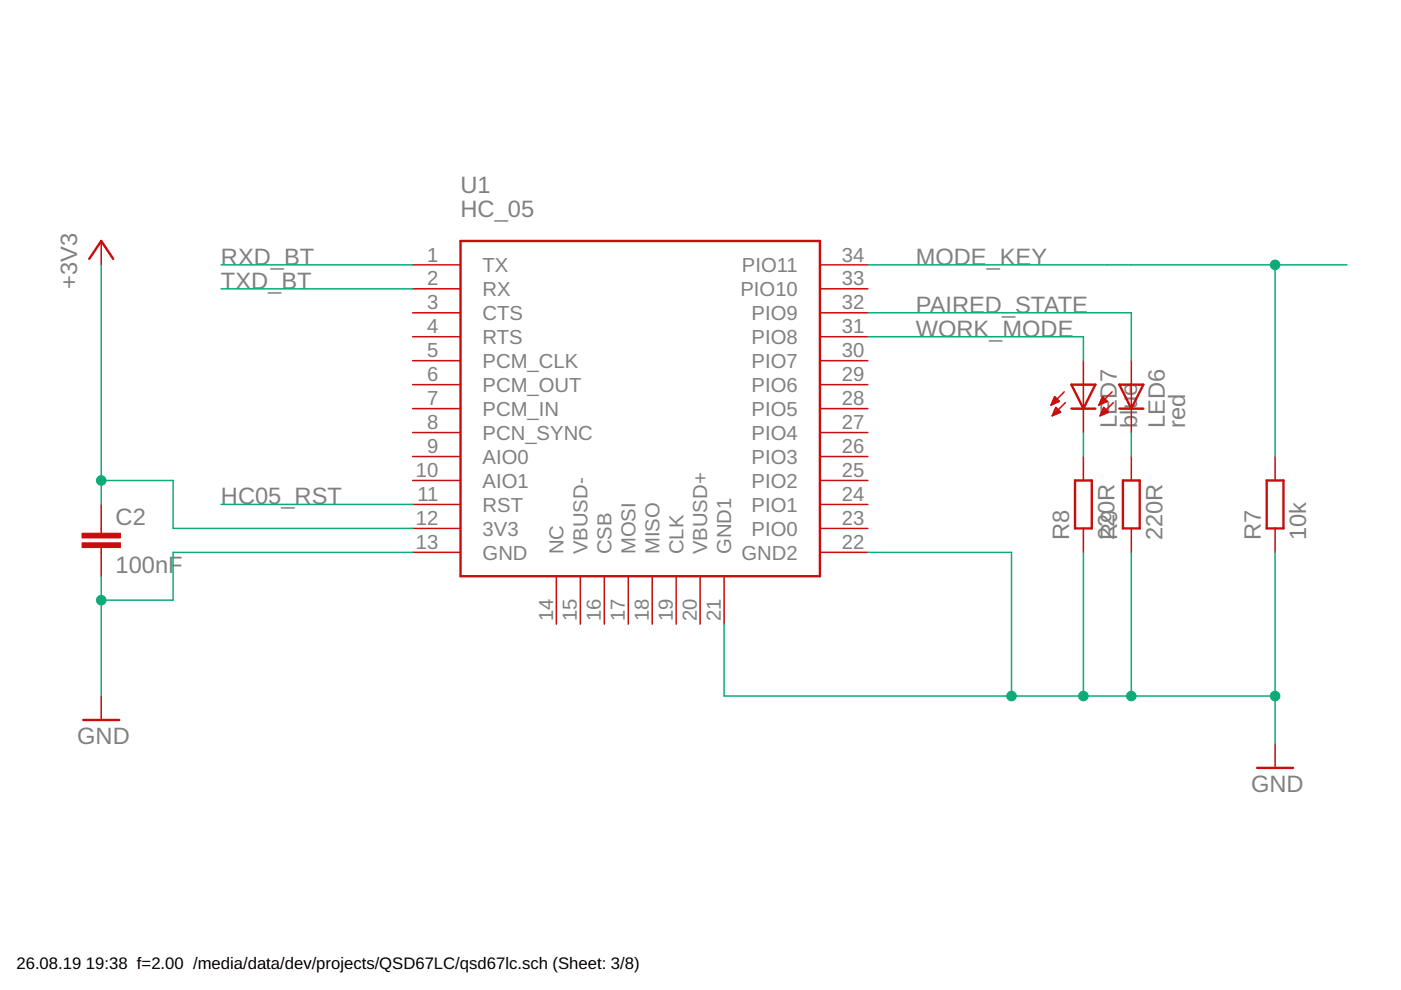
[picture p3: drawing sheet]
<svg xmlns="http://www.w3.org/2000/svg" width="297mm" height="210mm" viewBox="0 0 297 210" stroke-linecap="round" stroke-linejoin="round" font-family="sans-serif">
<path d="M18.9 54.9l2.6-3.8 2.5 3.8M97.6 51.1h76.2v71.1h-76.2zM227.2 86.6h5M227.2 81.6h5l-2.5 5zM237.3 81.6h5.1l-2.5 5zM237.3 86.6h5.1M227.9 101.9h3.6v10.1h-3.6zM238.1 101.9h3.5v10.1h-3.5zM268.6 101.9h3.5v10.1h-3.5zM17.7 152.7h7.6M266.5 162.8h7.7" fill="none" stroke="#c90d0c" stroke-width=".51"/>
<g fill="none" stroke="#c90d0c" stroke-width=".32">
<path d="M21.5 51.1v5.1M87.5 56.2h10.1M173.8 56.2h10.2M87.5 61.2h10.1M87.5 66.3h10.1M87.5 71.4h10.1M87.5 76.5h10.1M173.8 61.2h10.2M173.8 66.3h10.2M173.8 71.4h10.2M173.8 76.5h10.2M229.7 76.5v15.2"/>
<path d="M239.9 76.5v15.2M87.5 81.6h10.1M87.5 86.6h10.1M87.5 91.7h10.1M87.5 96.8h10.1M173.8 81.6h10.2M173.8 86.6h10.2M173.8 91.7h10.2M173.8 96.8h10.2M222.9 85.8h.1M223 85.5h.6M223.1 85.3h1.2"/>
<path d="M223.2 88h.3M223.2 85h1.3M223.3 87.7h.8M223.4 84.7h.8M223.4 87.5h1.3M223.5 84.5h.5M223.5 87.2h1.2M223.6 84.2h.1M223.6 84.1l1 1-1.8 .8zM223.6 86.9h.8M223.8 86.6h.3M223.9 86.4l1 1-1.8 .8z"/>
<path d="M225.6 83.1l-2.8 2.8M225.9 85.4l-2.8 2.8M229.7 96.8v5.1M233 85.8h.2M233.2 85.5h.6M233.3 85.3h1.1M233.3 88h.3M233.4 85h1.3M233.4 87.7h.9M233.5 84.7h.9M233.6 87.5h1.3M233.6 84.5h.5"/>
<path d="M233.7 87.2h1.1M233.7 84.2h.1M233.8 84.1l1 1-1.8 .8zM233.8 86.9h.7M233.9 86.6h.4M234 86.4l1 1-1.7 .8zM235.8 83.1l-2.8 2.8M236.1 85.4l-2.8 2.8M239.9 96.8v5.1M270.3 96.8v5.1M21.5 107v6.1M21.5 116.1v6.1"/>
<path d="M87.5 101.9h10.1M87.5 107h10.1M87.5 112h10.1M87.5 117.1h10.1M173.8 101.9h10.2M173.8 107h10.2M173.8 112h10.2M173.8 117.1h10.2M229.7 112v5.1M239.9 112v5.1M270.3 112v5.1M118 122.2v10.1"/>
<path d="M123 122.2v10.1M128.1 122.2v10.1M133.2 122.2v10.1M138.3 122.2v10.1M143.4 122.2v10.1M148.4 122.2v10.1M153.5 122.2v10.1M21.5 147.6v5.1M270.3 157.7v5.1"/>
</g>
<g fill="#c90d0c" stroke="#c90d0c" stroke-width=".21">
<path d="M17.4 115.1h8.1v1h-8.1z"/>
<path d="M17.4 113.1h8.1v1h-8.1z"/>
</g>
<g fill="none" stroke="#0dab76" stroke-width=".32">
<path d="M21.5 56.2v50.8M46.9 56.2h40.6M184 56.2h101.6M270.3 56.2v40.6M46.9 61.2h40.6M184 66.3h55.9v10.2M184 71.4h45.7v5.1M229.7 91.7v5.1M239.9 91.7v5.1M21.5 101.9h15.2v10.1h50.8M46.9 107h40.6M87.5 117.1h-50.8v10.2h-15.2"/>
<path d="M184 117.1h30.5v30.5M229.7 117.1v30.5M239.9 117.1v30.5M270.3 117.1v40.6M21.5 122.2v25.4M153.5 132.3v15.3h116.8"/>
</g>
<g fill="#0dab76" stroke="#0dab76" stroke-width=".21">
<circle cx="270.3" cy="147.6" r="1.02"/>
<circle cx="239.9" cy="147.6" r="1.02"/>
<circle cx="229.7" cy="147.6" r="1.02"/>
<circle cx="214.5" cy="147.6" r="1.02"/>
<circle cx="21.5" cy="127.3" r="1.02"/>
<circle cx="270.3" cy="56.2" r="1.02"/>
<circle cx="21.5" cy="101.9" r="1.02"/>
</g>
<g font-size="5" fill="#808080">
<text x="97.6" y="40.9">U1</text>
<text x="97.6" y="46">HC_05</text>
<text x="46.9" y="56.2">RXD_BT</text>
<text x="194.2" y="56.2">MODE_KEY</text>
<text x="16.4" y="61.2" transform="rotate(-90 16.4 61.2)">+3V3</text>
<text x="46.9" y="61.2">TXD_BT</text>
<text x="194.2" y="66.3">PAIRED_STATE</text>
<text x="194.2" y="71.4">WORK_MODE</text>
<text x="236.8" y="90.7" transform="rotate(-90 236.8 90.7)">LED7</text>
<text x="241.1" y="90.7" transform="rotate(-90 241.1 90.7)">blue</text>
<text x="247" y="90.7" transform="rotate(-90 247 90.7)">LED6</text>
<text x="251.3" y="90.7" transform="rotate(-90 251.3 90.7)">red</text>
<text x="46.9" y="106.9">HC05_RST</text>
<text x="24.5" y="111.3">C2</text>
<text x="226.7" y="114.6" transform="rotate(-90 226.7 114.6)">R8</text>
<text x="236.3" y="114.6" transform="rotate(-90 236.3 114.6)">220R</text>
<text x="236.9" y="114.6" transform="rotate(-90 236.9 114.6)">R9</text>
<text x="246.5" y="114.6" transform="rotate(-90 246.5 114.6)">220R</text>
<text x="267.3" y="114.6" transform="rotate(-90 267.3 114.6)">R7</text>
<text x="276.9" y="114.6" transform="rotate(-90 276.9 114.6)">10k</text>
<text x="24.5" y="121.4">100nF</text>
<text x="16.4" y="157.7">GND</text>
<text x="265.3" y="167.9">GND</text>
</g>
<g font-size="4.3" fill="#808080">
<text x="90.6" y="55.5">1</text>
<text x="102.3" y="57.7">TX</text>
<text x="157.3" y="57.7">PIO11</text>
<text x="178.5" y="55.5">34</text>
<text x="90.6" y="60.5">2</text>
<text x="90.6" y="65.6">3</text>
<text x="102.3" y="62.8">RX</text>
<text x="157" y="62.8">PIO10</text>
<text x="178.5" y="65.6">32</text>
<text x="178.5" y="60.5">33</text>
<text x="90.6" y="70.7">4</text>
<text x="102.3" y="67.8">CTS</text>
<text x="159.4" y="67.8">PIO9</text>
<text x="178.5" y="70.7">31</text>
<text x="90.6" y="75.8">5</text>
<text x="102.3" y="72.9">RTS</text>
<text x="159.4" y="72.9">PIO8</text>
<text x="178.5" y="75.8">30</text>
<text x="90.6" y="80.8">6</text>
<text x="102.3" y="78">PCM_CLK</text>
<text x="102.3" y="83.1">PCM_OUT</text>
<text x="159.4" y="83.1">PIO6</text>
<text x="159.4" y="78">PIO7</text>
<text x="178.5" y="80.8">29</text>
<text x="90.6" y="85.9">7</text>
<text x="102.3" y="88.2">PCM_IN</text>
<text x="159.4" y="88.2">PIO5</text>
<text x="178.5" y="85.9">28</text>
<text x="90.6" y="91">8</text>
<text x="102.3" y="93.2">PCN_SYNC</text>
<text x="159.4" y="93.2">PIO4</text>
<text x="178.5" y="91">27</text>
<text x="88.2" y="101.2">10</text>
<text x="90.6" y="96.1">9</text>
<text x="102.3" y="98.3">AIO0</text>
<text x="159.4" y="98.3">PIO3</text>
<text x="178.5" y="101.2">25</text>
<text x="178.5" y="96.1">26</text>
<text x="88.5" y="106.2">11</text>
<text x="102.3" y="103.4">AIO1</text>
<text x="159.4" y="103.4">PIO2</text>
<text x="178.5" y="106.2">24</text>
<text x="88.2" y="111.3">12</text>
<text x="102.3" y="108.5">RST</text>
<text x="102.3" y="113.6">3V3</text>
<text x="159.4" y="113.6">PIO0</text>
<text x="159.4" y="108.5">PIO1</text>
<text x="178.5" y="111.3">23</text>
<text x="88.2" y="116.4">13</text>
<text x="102.3" y="118.6">GND</text>
<text x="119.5" y="117.5" transform="rotate(-90 119.5 117.5)">NC</text>
<text x="124.6" y="117.5" transform="rotate(-90 124.6 117.5)">VBUSD-</text>
<text x="129.6" y="117.5" transform="rotate(-90 129.6 117.5)">CSB</text>
<text x="134.7" y="117.5" transform="rotate(-90 134.7 117.5)">MOSI</text>
<text x="139.8" y="117.5" transform="rotate(-90 139.8 117.5)">MISO</text>
<text x="144.9" y="117.5" transform="rotate(-90 144.9 117.5)">CLK</text>
<text x="150" y="117.5" transform="rotate(-90 150 117.5)">VBUSD+</text>
<text x="155" y="117.5" transform="rotate(-90 155 117.5)">GND1</text>
<text x="157.2" y="118.6">GND2</text>
<text x="178.5" y="116.4">22</text>
<text x="117.3" y="131.6" transform="rotate(-90 117.3 131.6)">14</text>
<text x="122.3" y="131.6" transform="rotate(-90 122.3 131.6)">15</text>
<text x="127.4" y="131.6" transform="rotate(-90 127.4 131.6)">16</text>
<text x="132.5" y="131.6" transform="rotate(-90 132.5 131.6)">17</text>
<text x="137.6" y="131.6" transform="rotate(-90 137.6 131.6)">18</text>
<text x="142.6" y="131.6" transform="rotate(-90 142.6 131.6)">19</text>
<text x="147.7" y="131.6" transform="rotate(-90 147.7 131.6)">20</text>
<text x="152.8" y="131.6" transform="rotate(-90 152.8 131.6)">21</text>
</g>
<g font-size="3.5">
<text x="3.5" y="205.4">26.08.19</text>
<text x="18.2" y="205.4">19:38 f=2.00 /media/data/dev/projects/QSD67LC/qsd67lc.sch (Sheet: 3/8)</text>
</g>
</svg>
